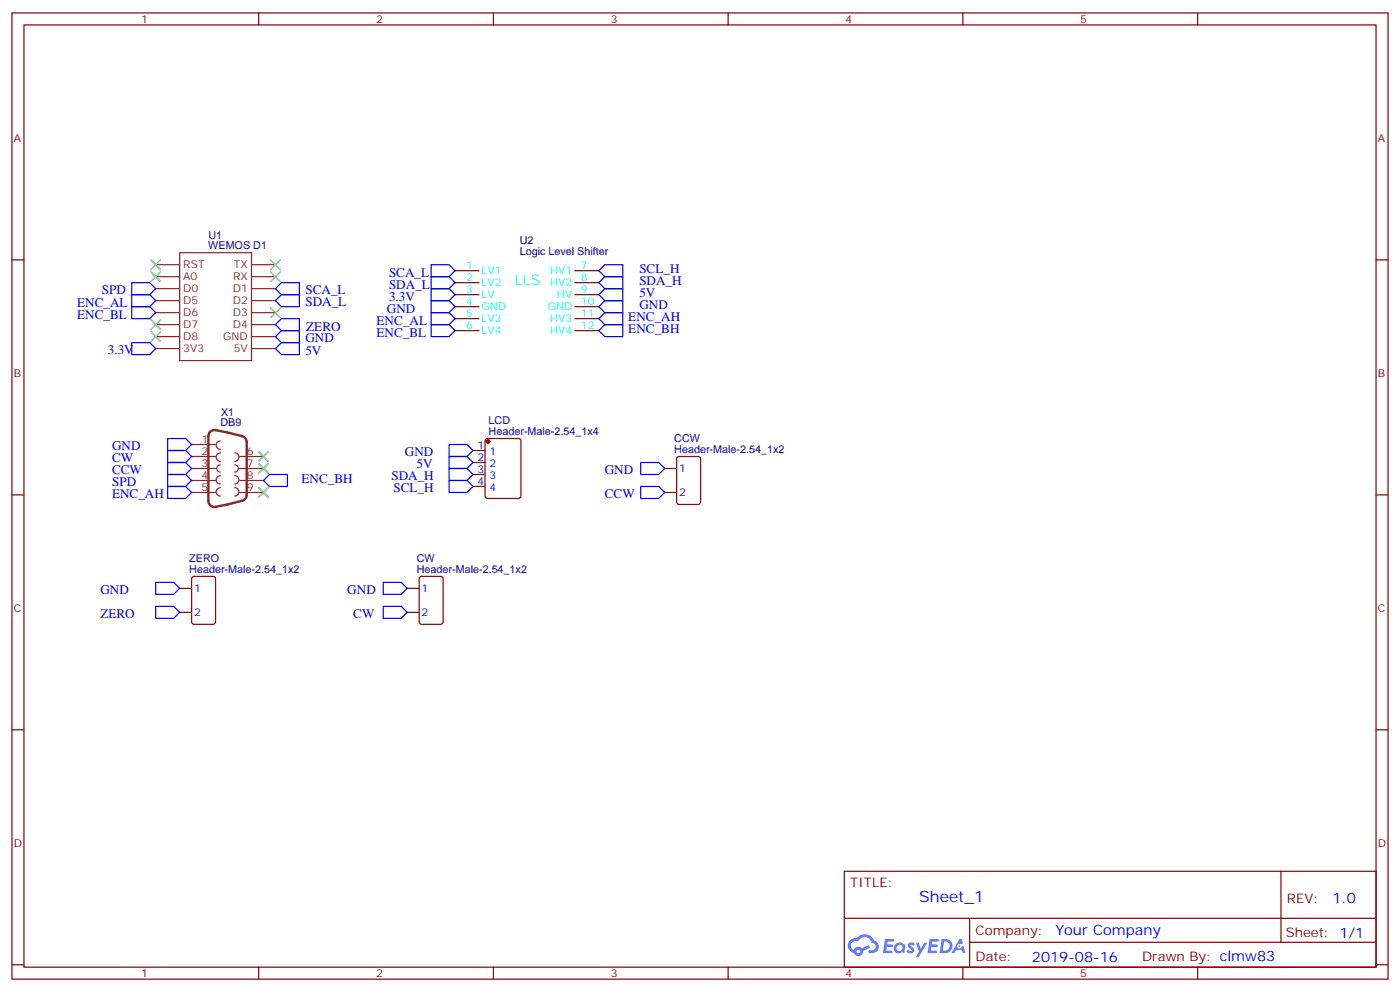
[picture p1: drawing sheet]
<svg xmlns="http://www.w3.org/2000/svg" width="412mm" height="292mm" viewBox="0 0 412 292" stroke-linecap="round" stroke-linejoin="round" font-family="sans-serif">
<g fill="none" stroke="#870000" stroke-width=".35">
<path d="M3.5 3.8h405.4v284.3h-405.4zM7.1 7.3h398.2v277.3h-398.2zM76.2 3.8v3.5M145.3 3.8v3.5M214.5 3.8v3.5M283.6 3.8v3.5M352.8 3.8v3.5M3.5 76.5h3.6M405.3 76.5h3.6M3.5 145.6h3.6M405.3 145.6h3.6M3.5 214.8h3.6"/>
<path d="M405.3 214.8h3.6M248.7 256.4h156.6v28.2h-156.6zM377.3 256.4v20.9M248.7 270.2h156.5M285.6 277.3h119.6M285.6 270.2v14.2M3.5 283.9h3.6M76.2 284.6v3.5M145.3 284.6v3.5M214.5 284.6v3.5M283.6 284.6v3.5M352.8 284.6v3.5"/>
<path d="M405.3 283.9h3.6"/>
</g>
<g fill="#5487ff">
<path d="M267.7 277.6a1.22 1.22 0 0 1 1.7 .2l-.4 .6a.47 .47 0 0 0-.3-.4 .47 .47 0 0 0-.5 .2l.1 .2a1.14 1.14 0 0 1 .8 1.8 1.14 1.14 0 0 1-1.9 0l-.2-.2 .5-.6 .7 .5a.29 .29 0 0 0 .3-.3 .29 .29 0 0 0-.2-.3 1.04 1.04 0 0 1-.6-1.7z"/>
<path d="M260.7 276.3h2.4l.3 .2-.2 .5-1.8 .1-.1 .8h1.5l.3 .4-.3 .4h-1.6l-.2 1.1h1.7l.2 .3-.2 .3-2.6 .1z"/>
<path d="M273.8 276.3h2.4l.3 .2-.1 .5-1.8 .1-.2 .8h1.6l.3 .4-.4 .4h-1.6l-.1 1.1h1.7l.2 .3-.2 .3-2.6 .1z"/>
<path d="M282.6 276.3h.7l.3 1.3-.6 .3a.69 .69 0 0 0-1 .3 .69 .69 0 0 0 .4 .9 .69 .69 0 0 0 .9-.6l.5-.2 .6 2.2h-.8l-.2-.9h-1.8l-.5 .9h-.8z"/>
<path d="M269.8 277.4h.8l.6 1.8 1.1-1.8h.9l-2.6 4.2h-.8l.9-1.5z"/>
<path d="M277.4 276.3l-.6 4.2h1.3a2.11 2.11 0 0 0 2.5-2.1 2.11 2.11 0 0 0-2.5-2.1zM278.1 277.1a1.39 1.39 0 0 1 1.7 1.4 1.39 1.39 0 0 1-1.8 1.3h-.3z"/>
<path d="M263.7 277.9a1.54 1.54 0 0 0-.1 2.2 1.54 1.54 0 0 0 2.2 .1l.6 .3 .3-2.3-.2-.3h-.4a1.49 1.49 0 0 0-2.4 0zM264 278.9a.94 .94 0 0 1 1.8 0 .94 .94 0 0 1-1.8 0z"/>
<path d="M250.4 276.7a2.18 2.18 0 0 0 1.1 3.7 1.44 1.44 0 0 0 1.6 .9 1.44 1.44 0 0 0 1.2-1.4l2-1.1-.5-.7-1.9 1a1.47 1.47 0 0 0-2.4 .4 1.39 1.39 0 0 1-.7-1.9 1.39 1.39 0 0 1 2-.5 2.12 2.12 0 0 1 2.2-1.3 2.12 2.12 0 0 1 1.9 1.7 1.14 1.14 0 0 1 1.1 1.4 1.14 1.14 0 0 1-1.7 .7 .43 .43 0 0 0-.5 .4 .43 .43 0 0 0 .4 .5 1.98 1.98 0 0 0 2.5-1.2 1.98 1.98 0 0 0-1.2-2.6 3.1 3.1 0 0 0-5.3-.6l-.9 .1zM252.3 280a.55 .55 0 0 1 1.1 0 .55 .55 0 0 1-1.1 0z"/>
<circle cx="282.6" cy="278.4" r=".26"/>
</g>
<g fill="none" stroke="#8c2424" stroke-width=".35">
<path d="M45.9 77.9h7M52.9 74.4h21.2v31.7h-21.2zM74.1 77.9h7M45.9 99.1h7M45.9 84.9h7M45.9 81.4h7M45.9 95.5h7M45.9 92h7M45.9 88.5h7M74.1 99.1h7M74.1 84.9h7M74.1 81.4h7"/>
<path d="M74.1 95.5h7M74.1 92h7M74.1 88.5h7M45.9 102.6h7M74.1 102.6h7M56.4 130.8h7.1M56.4 134.3h7.1M56.4 137.9h7.1M64.9 133.3a1.23 1.23 0 0 0-1.2 1.2 1.23 1.23 0 0 0 1.2 1.2M64.9 129.8a1.23 1.23 0 0 0-1.2 1.2 1.23 1.23 0 0 0 1.2 1.2M64.9 136.8a1.06 1.06 0 0 0-1 1.1 1.06 1.06 0 0 0 1 1M64.9 140a1.23 1.23 0 0 0-1.2 1.2 1.23 1.23 0 0 0 1.2 1.3"/>
<path d="M69.1 133.3a1.23 1.23 0 0 1 1.3 1.2 1.23 1.23 0 0 1-1.3 1.2M69.1 140a1.23 1.23 0 0 1 1.3 1.2 1.23 1.23 0 0 1-1.3 1.3M69.1 136.8a1.06 1.06 0 0 1 1.1 1.1 1.06 1.06 0 0 1-1.1 1M70.6 134.3h7M70.6 137.9h7M56.4 141.4h7.1M56.4 144.9h7.1M64.9 143.5a1.23 1.23 0 0 0-1.2 1.2 1.23 1.23 0 0 0 1.2 1.3M69.1 143.5a1.23 1.23 0 0 1 1.3 1.2 1.23 1.23 0 0 1-1.3 1.3M70.6 141.4h7M70.6 144.9h7"/>
</g>
<path d="M141.1 76.1h28.2v24.7h-28.2z" fill="none" stroke="#fff" stroke-width=".35"/>
<g fill="none" stroke="#870000" stroke-width=".35">
<path d="M134.1 79.7h7M169.3 79.7h7.1M134.1 83.2h7M134.1 86.7h7M134.1 90.2h7M134.1 93.8h7M134.1 97.3h7M169.3 83.2h7.1M169.3 86.7h7.1M169.3 90.2h7.1M169.3 93.8h7.1M169.3 97.3h7.1"/>
<path d="M139.3 132.6h3.6M139.3 136.1h3.6M139.3 139.6h3.6M143.1 129.3l.5-.3h9.2l.6 .5 .1 16.5-.5 .6-9.4 .1-.7-.5v-16.4zM195.8 137.9h3.5M199.6 134.5l.4-.2h5.7l.6 .5 .1 12.9-.5 .7h-5.9l-.6-.4-.1-13zM139.3 143.2h3.6M195.8 144.9h3.5M52.9 173.1h3.5M56.7 169.8l.4-.2h5.7l.6 .4 .1 13-.5 .7h-5.9l-.6-.4-.1-13zM119.9 173.1h3.6M123.7 169.8l.5-.2h5.6l.7 .4v13l-.4 .7h-5.9l-.7-.4v-13z"/>
<path d="M52.9 180.2h3.5M119.9 180.2h3.6"/>
</g>
<circle cx="143.8" cy="129.9" r=".53" fill="#870000" stroke="#870000" stroke-width=".35"/>
<path d="M61.9 127.1l.7-.5 .7-.1 8 1.8a1.8 1.8 0 0 1 1.4 1.8v15.5a1.8 1.8 0 0 1-1.4 1.8l-7.8 1.8a1.77 1.77 0 0 1-2.1-1.8v-19.1z" fill="none" stroke="#8c2424" stroke-width=".71"/>
<g fill="none" stroke="#00f" stroke-width=".35">
<path d="M127 77.9h5.3l1.8 1.8-1.8 1.7h-5.3zM176.4 79.7l1.8-1.8h5.2v3.5h-5.2zM38.8 83.2h5.3l1.8 1.7-1.8 1.8h-5.3zM38.8 86.7h5.3l1.8 1.8-1.8 1.7h-5.3zM38.8 90.2h5.3l1.8 1.8-1.8 1.8h-5.3zM81.1 84.9l1.8-1.7h5.3v3.5h-5.3zM81.1 88.5l1.8-1.8h5.3v3.5h-5.3zM81.1 99.1l1.8-1.8h5.3v3.5h-5.3zM81.1 95.5l1.8-1.7h5.3v3.5h-5.3zM127 81.4h5.3l1.8 1.8-1.8 1.7h-5.3zM127 84.9h5.3l1.8 1.8-1.8 1.8h-5.3zM127 88.5h5.3l1.8 1.7-1.8 1.8h-5.3z"/>
<path d="M127 95.5h5.3l1.8 1.8-1.8 1.8h-5.3zM127 92h5.3l1.8 1.8-1.8 1.7h-5.3zM176.4 90.2l1.8-1.7h5.2v3.5h-5.2zM176.4 86.7l1.8-1.8h5.2v3.6h-5.2zM176.4 83.2l1.8-1.8h5.2v3.5h-5.2zM176.4 97.3l1.8-1.8h5.2v3.6h-5.2zM178.2 92h5.2v3.5h-5.2l-1.8-1.7zM38.8 100.8h5.3l1.8 1.8-1.8 1.8h-5.3zM81.1 102.6l1.8-1.8h5.3v3.6h-5.3zM49.4 129h5.3l1.7 1.8-1.7 1.8h-5.3zM49.4 132.6h5.3l1.7 1.7-1.7 1.8h-5.3zM49.4 136.1h5.3l1.7 1.8-1.7 1.7h-5.3z"/>
<path d="M49.4 139.6h5.3l1.7 1.8-1.7 1.8h-5.3zM132.3 130.8h5.3l1.7 1.8-1.7 1.7h-5.3zM132.3 134.3h5.3l1.7 1.8-1.7 1.8h-5.3zM132.3 137.9h5.3l1.7 1.7-1.7 1.8h-5.3zM188.7 136.1h5.3l1.8 1.8-1.8 1.7h-5.3zM49.4 143.2h5.3l1.7 1.7-1.7 1.8h-5.3zM77.6 141.4l1.8-1.8h5.3v3.6h-5.3zM132.3 141.4h5.3l1.7 1.8-1.7 1.7h-5.3zM188.7 143.2h5.3l1.8 1.7-1.8 1.8h-5.3zM45.9 171.4h5.3l1.7 1.7-1.7 1.8h-5.3zM45.9 178.4h5.3l1.7 1.8-1.7 1.8h-5.3zM112.9 171.4h5.3l1.7 1.7-1.7 1.8h-5.3z"/>
<path d="M112.9 178.4h5.3l1.7 1.8-1.7 1.8h-5.3z"/>
</g>
<g fill="none" stroke="#3c3" stroke-width=".35">
<path d="M44.4 76.5l2.9 2.8M47.3 76.5l-2.9 2.8M79.7 76.5l2.8 2.8M82.5 76.5l-2.8 2.8M44.4 80l2.9 2.8M44.4 94.1l2.9 2.8M44.4 97.6l2.9 2.9M47.3 80l-2.9 2.8M47.3 94.1l-2.9 2.8M47.3 97.6l-2.9 2.9M79.7 80l2.8 2.8M79.7 90.6l2.8 2.8"/>
<path d="M82.5 80l-2.8 2.8M82.5 90.6l-2.8 2.8M76.2 132.9l2.8 2.8M76.2 136.5l2.8 2.8M79 132.9l-2.8 2.8M79 136.5l-2.8 2.8M76.2 143.5l2.8 2.8M79 143.5l-2.8 2.8"/>
</g>
<text font-size="4.6" fill="#00f" x="270.8" y="265.4">Sheet_1</text>
<text font-size="4.2" fill="#0ff" x="151.7" y="83.9">LLS</text>
<g font-size="4.2" fill="#00f">
<text x="392.5" y="265.7">1.0</text>
<text x="310.9" y="275.2">Your Company</text>
<text x="304" y="283">2019-08-16</text>
</g>
<g font-size="3.9" fill="#00f">
<text x="114.6" y="81.4">SCA_L</text>
<text x="188.3" y="80.4">SCL_H</text>
<text x="188.3" y="83.9">SDA_H</text>
<text x="30" y="86.5">SPD</text>
<text x="90" y="86.5">SCA_L</text>
<text x="90" y="90">SDA_L</text>
<text x="114.6" y="84.9">SDA_L</text>
<text x="114.6" y="88.5">3.3V</text>
<text x="188.3" y="87.4">5V</text>
<text x="22.7" y="90.2">ENC_AL</text>
<text x="22.7" y="93.8">ENC_BL</text>
<text x="110.9" y="95.5">ENC_AL</text>
<text x="114" y="92">GND</text>
<text x="185.1" y="94.5">ENC_AH</text>
<text x="188.3" y="91">GND</text>
<text x="90" y="100.6">GND</text>
<text x="90.2" y="97.4">ZERO</text>
<text x="110.9" y="99">ENC_BL</text>
<text x="185.1" y="98">ENC_BH</text>
<text x="31.8" y="104.2">3.3V</text>
<text x="90" y="104.5">5V</text>
<text x="33" y="132.6">GND</text>
<text x="33" y="136.1">CW</text>
<text x="119.3" y="134.3">GND</text>
<text x="122.7" y="137.9">5V</text>
<text x="33" y="139.6">CCW</text>
<text x="33" y="143.1">SPD</text>
<text x="88.8" y="142.1">ENC_BH</text>
<text x="115.3" y="141.4">SDA_H</text>
<text x="178.2" y="139.5">GND</text>
<text x="33" y="146.7">ENC_AH</text>
<text x="115.9" y="144.9">SCL_H</text>
<text x="178.2" y="146.5">CCW</text>
<text x="29.6" y="174.9">GND</text>
<text x="102.3" y="174.7">GND</text>
<text x="29.6" y="181.9">ZERO</text>
<text x="104.1" y="181.8">CW</text>
</g>
<g font-size="3.9" fill="#800">
<text x="250.5" y="261">TITLE:</text>
<text x="379.1" y="265.7">REV:</text>
<text x="287.4" y="275.2">Company:</text>
<text x="378.7" y="275.8">Sheet: 1/1</text>
<text x="287.4" y="282.9">Date:</text>
<text x="336.4" y="282.9">Drawn By: clmw83</text>
</g>
<g font-size="3.2" fill="#800">
<text x="41.6" y="6.8">1</text>
<text x="110.8" y="6.8">2</text>
<text x="179.9" y="6.8">3</text>
<text x="249.1" y="6.8">4</text>
<text x="318.2" y="6.8">5</text>
<text x="4.1" y="41.9">A</text>
<text x="405.9" y="41.9">A</text>
<text x="4.1" y="111.1">B</text>
<text x="405.9" y="111.1">B</text>
<text x="4.1" y="180.2">C</text>
<text x="405.9" y="180.2">C</text>
<text x="4.1" y="249.3">D</text>
<text x="405.9" y="249.3">D</text>
<text x="41.6" y="287.6">1</text>
<text x="110.8" y="287.6">2</text>
<text x="179.9" y="287.6">3</text>
<text x="249.1" y="287.6">4</text>
<text x="318.2" y="287.6">5</text>
</g>
<g font-size="3.2" fill="#000080">
<text x="61.4" y="70.4">U1</text>
<text x="153.1" y="71.8">U2</text>
<text x="61.4" y="73.3">WEMOS D1</text>
<text x="153.1" y="75.1">Logic Level Shifter</text>
<text x="64.9" y="125.5">DB9</text>
<text x="65.1" y="122.3">X1</text>
<text x="143.9" y="124.8">LCD</text>
<text x="143.9" y="128">Header-Male-2.54_1x4</text>
<text x="198.6" y="130.1">CCW</text>
<text x="198.6" y="133.3">Header-Male-2.54_1x2</text>
<text x="55.7" y="165.4">ZERO</text>
<text x="122.8" y="165.4">CW</text>
<text x="55.7" y="168.6">Header-Male-2.54_1x2</text>
<text x="122.8" y="168.6">Header-Male-2.54_1x2</text>
</g>
<g font-size="3.2" fill="#8d2323">
<text x="54" y="82.5">A0</text>
<text x="54" y="79">RST</text>
<text x="68.6" y="82.5">RX</text>
<text x="68.9" y="79">TX</text>
<text x="54" y="86">D0</text>
<text x="54" y="89.5">D5</text>
<text x="68.6" y="89.5">D2</text>
<text x="68.6" y="86">D1</text>
<text x="54" y="93.1">D6</text>
<text x="68.6" y="93.1">D3</text>
<text x="54" y="100.1">D8</text>
<text x="54" y="96.6">D7</text>
<text x="65.7" y="100.1">GND</text>
<text x="68.6" y="96.6">D4</text>
<text x="54" y="103.6">3V3</text>
<text x="68.8" y="103.6">5V</text>
<text x="59.4" y="130.5">1</text>
<text x="59.4" y="134">2</text>
<text x="59.4" y="137.5">3</text>
<text x="72.7" y="134">6</text>
<text x="72.7" y="137.5">7</text>
<text x="59.4" y="141">4</text>
<text x="72.7" y="141">8</text>
<text x="59.4" y="144.6">5</text>
<text x="72.7" y="144.6">9</text>
</g>
<g font-size="3.2" fill="#0ff">
<text x="137.3" y="79.3">1</text>
<text x="137.3" y="82.8">2</text>
<text x="141.8" y="80.7">LV1</text>
<text x="162.1" y="80.7">HV1</text>
<text x="171.1" y="79.3">7</text>
<text x="171.1" y="82.8">8</text>
<text x="137.3" y="86.4">3</text>
<text x="137.3" y="89.9">4</text>
<text x="141.8" y="84.2">LV2</text>
<text x="141.8" y="87.8">LV</text>
<text x="162.1" y="84.2">HV2</text>
<text x="164.1" y="87.8">HV</text>
<text x="171.1" y="86.4">9</text>
<text x="171.1" y="89.9">10</text>
<text x="137.3" y="93.4">5</text>
<text x="141.8" y="91.3">GND</text>
<text x="141.8" y="94.8">LV3</text>
<text x="161.3" y="91.3">GND</text>
<text x="162.1" y="94.8">HV3</text>
<text x="171.1" y="93.4">11</text>
<text x="137.3" y="96.9">6</text>
<text x="141.8" y="98.4">LV4</text>
<text x="162.1" y="98.4">HV4</text>
<text x="171.1" y="96.9">12</text>
</g>
<g font-size="3.2" fill="#00f">
<text x="140.7" y="132.2">1</text>
<text x="140.7" y="135.7">2</text>
<text x="144.2" y="134">1</text>
<text x="144.2" y="137.5">2</text>
<text x="140.7" y="139.3">3</text>
<text x="140.7" y="142.8">4</text>
<text x="144.2" y="141">3</text>
<text x="200" y="138.9">1</text>
<text x="144.2" y="144.6">4</text>
<text x="200" y="146">2</text>
<text x="57.1" y="174.2">1</text>
<text x="124.2" y="174.2">1</text>
<text x="57.1" y="181.3">2</text>
<text x="124.2" y="181.3">2</text>
</g>
</svg>
